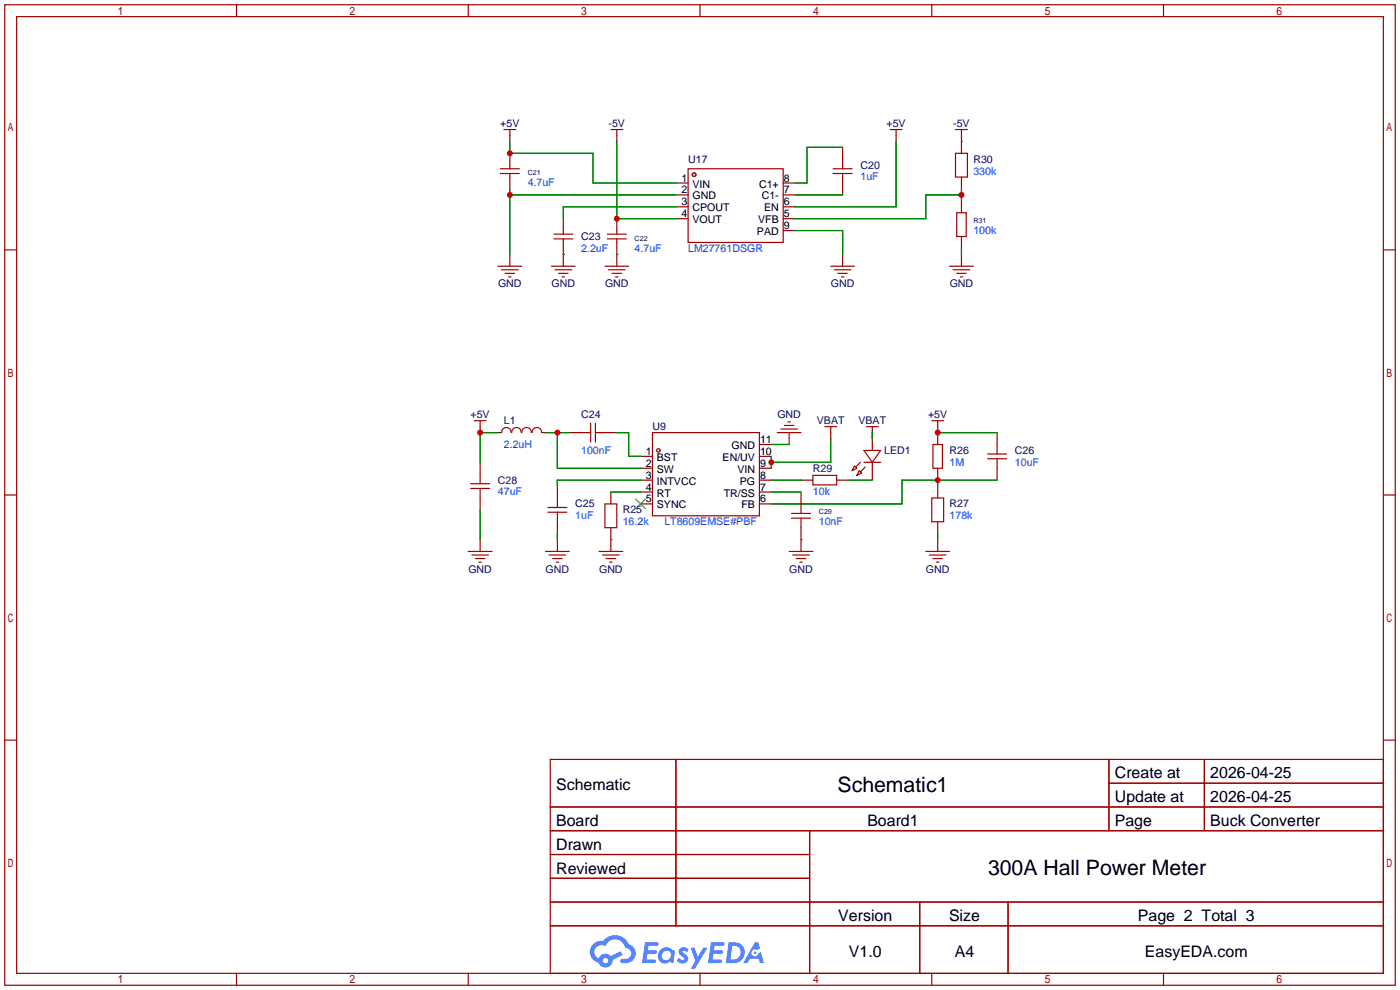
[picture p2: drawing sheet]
<svg xmlns="http://www.w3.org/2000/svg" width="299mm" height="212mm" viewBox="0 0 299 212" stroke-linecap="round" stroke-linejoin="round" font-family="sans-serif">
<g fill="none" stroke="#a10000" stroke-width=".25">
<path d="M1 1h297.2v209.6h-297.2zM3.6 3.6h292.1v204.4h-292.1zM50.5 1v2.6M100.1 1v2.6M149.6 1v2.6M199.1 1v2.6M248.7 1v2.6M1 53.4h2.6M295.7 53.4h2.5M1 105.8h2.6M295.7 105.8h2.5M1 158.2h2.6"/>
<path d="M295.7 158.2h2.5M117.6 162.3h178.1v45.7h-178.1zM117.6 172.5h178.1M117.6 177.5h178.1M144.5 162.3v35.6M173 177.5v30.5M237 162.3v15.2M237 167.4h58.7M257.4 162.3v15.2M117.6 182.6h55.4M117.6 192.8h178.1M117.6 187.7h55.4"/>
<path d="M117.6 197.9h178.1M196.6 192.8v15.2M215.4 192.8v15.2M50.5 208v2.6M100.1 208v2.6M149.6 208v2.6M199.1 208v2.6M248.7 208v2.6"/>
</g>
<g fill="#5487ff">
<path d="M145.3 202.7a1.3 1.3 0 0 1 1.9 .3l-.4 .6a.54 .54 0 0 0-.9-.2l.1 .2a1.34 1.34 0 0 1 .9 1.8 1.47 1.47 0 0 1-2.3-.1l.5-.6 .8 .5a.31 .31 0 0 0 .4-.3 .31 .31 0 0 0-.3-.4 1.12 1.12 0 0 1-.7-1.8z"/>
<path d="M147.6 202.5h.9l.6 2 1.2-2h.9l-2.7 4.6h-.9l1-1.7z"/>
<path d="M137.8 201.4h1.7a1.31 1.31 0 0 1 1.2 .2 .4 .4 0 0 1-.3 .5l-1.8 .1-.1 .9h1.6a.4 .4 0 0 1 .4 .4 .4 .4 0 0 1-.5 .4h-1.6l-.2 1.2h1.4a.46 .46 0 0 1 .5 0 .46 .46 0 0 1 .1 .5l-.4 .2h-2.6z"/>
<path d="M151.9 201.4h1.7a1.32 1.32 0 0 1 1.2 .2 .39 .39 0 0 1-.3 .5l-1.8 .1-.1 .9h1.6a.4 .4 0 0 1 .4 .4 .4 .4 0 0 1-.4 .4h-1.7l-.2 1.2h1.4a.46 .46 0 0 1 .5 0 .46 .46 0 0 1 .1 .5l-.4 .2h-2.6z"/>
<path d="M161.3 201.4h.8l.3 1.3-.6 .4a.75 .75 0 0 0-1.1 .3 .75 .75 0 0 0 .5 1 .75 .75 0 0 0 .9-.7l.5-.2 .6 2.3h-.8l-.3-.9h-1.8l-.5 .9h-1z"/>
<path d="M155.7 201.4l-.6 4.4h1.5a2.27 2.27 0 0 0 2.6-2.2 2.27 2.27 0 0 0-2.7-2.2zM156.5 202.1a1.5 1.5 0 0 1 1.8 1.6 1.5 1.5 0 0 1-1.9 1.4h-.3z"/>
<path d="M141.2 203a1.6 1.6 0 0 0-.3 2.3 1.6 1.6 0 0 0 2.3 .2l.7 .3 .3-2.4-.1-.3-.5-.1a1.58 1.58 0 0 0-2.4 0zM141.8 203.5a.98 .98 0 0 1 1.6 .4 .98 .98 0 0 1-1.1 1.3 .94 .94 0 0 1-.9-.7 .94 .94 0 0 1 .4-1z"/>
<path d="M126.8 201.8a2.37 2.37 0 0 0 1.1 4 1.54 1.54 0 0 0 1.8 1 1.54 1.54 0 0 0 1.2-1.6l2.2-1.1-.5-.8-2 1a1.57 1.57 0 0 0-2.7 .5 1.5 1.5 0 0 1-.7-2.1 1.5 1.5 0 0 1 2.2-.5 2.23 2.23 0 0 1 2.3-1.4 2.23 2.23 0 0 1 2 1.8 1.16 1.16 0 0 1 1.2 1.1 1.16 1.16 0 0 1-1.1 1.2h-.7a.47 .47 0 0 0-.5 .4 .47 .47 0 0 0 .4 .5 2.17 2.17 0 0 0 2.5-.9 2.17 2.17 0 0 0-.3-2.7l-.8-.4a3.2 3.2 0 0 0-5.5-.7l-1.1 .1zM128.8 205.3a.6 .6 0 0 1 1.2 0 .6 .6 0 0 1-1.2 0z"/>
<circle cx="161.4" cy="203.6" r=".28"/>
</g>
<g fill="none" stroke="#a10000" stroke-width=".25">
<path d="M106.9 37.1h4.1M106.9 36.1h4.1M107.7 27.7h2.5M109 27.7v2.5M109 32.8v3.3M109 37.1v3.3M130.6 27.7h2.5M131.8 27.7v2.5M144.5 39.1h2.6M147.1 36.1h20.3v15.7h-20.3zM167.4 39.1h2.5M178.1 37.1h4"/>
<path d="M178.1 36.1h4M180.1 31.5v4.6M180.1 37.1v4.6M190.2 27.7h2.6M191.5 27.7v2.5M204.2 32.8h2.6v5h-2.6zM204.2 27.7h2.6M205.5 27.7v5.1M205.5 37.8v2.6M106.4 56.9h5.1M107.2 57.7h3.5M107.9 58.4h2.1"/>
<path d="M108.7 59.2h.5M109 54.4v2.5M117.9 56.9h5M118.4 51.1h4M118.4 50h4M118.6 57.7h3.6M119.4 58.4h2M120.1 59.2h.5M120.4 46.7v3.3M120.4 51.1v5.8M129.3 56.9h5.1M129.8 51.1h4.1"/>
<path d="M129.8 50h4.1M130 57.7h3.6M130.8 58.4h2M131.6 59.2h.5M131.8 46.7v3.3M131.8 51.1v5.8M144.5 41.7h2.6M144.5 44.2h2.6M144.5 46.7h2.6M167.4 41.7h2.5M167.4 44.2h2.5M167.4 46.7h2.5"/>
<path d="M167.4 49.3h2.5M177.5 56.9h5.1M178.3 57.7h3.6M179.1 58.4h2M179.8 59.2h.5M180.1 54.4v2.5M202.9 56.9h5.1M203.7 57.7h3.6M204.5 45.5h2v5h-2zM204.5 58.4h2M205.2 59.2h.5M205.5 42.9v2.6"/>
<path d="M205.5 50.5v2.6M205.5 54.4v2.5M101.3 89.9h2.6M102.6 89.9v2.6M102.6 98.8v4.6M106.4 92.5h.8M107.2 92.4a1.01 1.01 0 0 1 1-1 1.01 1.01 0 0 1 1 1M109.4 92.4a1.01 1.01 0 0 1 1-1 1.01 1.01 0 0 1 1 1M111.5 92.4a1.01 1.01 0 0 1 1-1 1.01 1.01 0 0 1 1 1M113.7 92.4a1.01 1.01 0 0 1 1-1 1.01 1.01 0 0 1 1 1M115.8 92.5h.8M121.7 92.5h4.5"/>
<path d="M126.2 90.4v4.1M127.3 92.5h4.5M127.3 90.4v4.1M136.9 97.5h2.5M139.4 92.5h22.9v17.7h-22.9zM162.3 97.5h2.5M162.3 95h2.5M166.1 92.5h5.1M166.9 91.7h3.5M167.6 90.9h2.1M168.4 90.2h.5M168.7 92.5v2.5"/>
<path d="M176.3 91.2h2.5M177.5 91.2v2.5M182.6 99.6l.5 .5-1 .5zM183.9 98.8l-1 1M184.7 96.3h3.5l-1.8 2.5zM184.7 98.8h3.5M184.9 99.8l-1 1M185.2 91.2h2.5M186.4 91.2v5.1M186.4 98.8v3.8M199.1 89.9h2.6M199.4 95h2v5.1h-2z"/>
<path d="M200.4 89.9v5.1M211.1 98h4M211.1 97h4M213.1 92.5v4.5M213.1 98v4.6M100.1 117.9h5.1M100.6 103.4h4M100.6 104.4h4M100.8 118.6h3.6M101.6 119.4h2M102.6 104.4v4.6M102.6 115.3v2.6"/>
<path d="M116.6 117.9h5.1M117.1 109.5h4.1M117.1 108.5h4.1M117.3 118.6h3.6M118.1 119.4h2M119.1 103.9v4.6M119.1 109.5v4.5M119.1 115.3v2.6M128 117.9h5.1M128.8 118.6h3.5M129.3 107.7h2.5v5.1h-2.5zM129.5 119.4h2.1"/>
<path d="M130.6 105.2v2.5M130.6 112.8v5.1M136.9 100.1h2.5M136.9 102.6h2.5M136.9 105.2h2.5M136.9 107.7h2.5M162.3 100.1h2.5M162.3 102.6h2.5M162.3 105.2h2.5M162.3 107.7h2.5M168.7 117.9h5M169.2 110.7h4"/>
<path d="M169.2 109.7h4M169.4 118.6h3.6M170.2 119.4h2M171.2 102.6h2.5M171.2 105.2v4.5M171.2 110.7v7.2M173.7 101.6h5.1v2h-5.1zM178.8 102.6h2.6M183.6 100.6l.5 .5-1 .5zM197.9 117.9h5M198.6 118.6h3.6M199.1 106.4h2.6v5.1h-2.6z"/>
<path d="M199.4 119.4h2M200.4 100.1v2.5M200.4 103.9v2.5M200.4 111.5v2.5M200.4 115.3v2.6M102.4 120.1h.5M118.9 120.1h.5M130.3 120.1h.5M170.9 120.1h.5M200.2 120.1h.5"/>
<circle cx="148.3" cy="37.3" r=".38"/>
<circle cx="140.7" cy="96.3" r=".38"/>
</g>
<path d="M135.9 106.7l2 2M137.9 106.7l-2 2" fill="none" stroke="#3c3" stroke-width=".25"/>
<g fill="none" stroke="#008700" stroke-width=".25">
<path d="M109 30.2v2.6h17.7v6.3h17.8M131.8 30.2v16.5h12.7M180.1 31.5h-7.6v7.6h-2.6M191.5 30.2v14h-21.6M205.5 30.2h.1M109 40.4v14M109 41.7h35.5M120.4 54.4h.1M131.8 54.4h.1M144.5 44.2h-24.1v2.5M169.9 49.3h10.2v5.1M169.9 41.7h10.2"/>
<path d="M205.5 41.7h-7.6v5h-28M205.5 40.4v2.5M205.5 53.1v1.3M106.4 92.5h-3.8v6.3M116.6 92.5h5.1M119.1 92.5v7.6h17.8M131.8 92.5h2.6v5h2.5M164.8 97.5v2.6M164.8 95h3.9M177.5 93.7v5.1h-12.7M186.4 92.5v1.2M200.4 92.5h12.7"/>
<path d="M102.6 109v6.3M119.1 114v1.3M130.6 115.3h.1M130.6 105.2h6.3M136.9 102.6h-17.8v1.3M164.8 102.6h6.4M164.8 105.2h6.4M171.2 115.3h.1M181.4 102.6h5M200.4 102.6v1.3M200.4 114v1.3M213.1 102.6h-20.3v5.1h-28"/>
</g>
<g fill="#c00">
<circle cx="109" cy="32.8" r=".63"/>
<circle cx="109" cy="41.7" r=".63"/>
<circle cx="131.8" cy="46.7" r=".63"/>
<circle cx="164.8" cy="98.8" r=".63"/>
<circle cx="119.1" cy="92.5" r=".63"/>
<circle cx="102.6" cy="92.5" r=".63"/>
<circle cx="200.4" cy="102.6" r=".63"/>
<circle cx="200.4" cy="92.5" r=".63"/>
<circle cx="205.5" cy="41.7" r=".63"/>
</g>
<g font-size="4.5">
<text x="179" y="169.2">Schematic1</text>
<text x="211.2" y="187">300A Hall Power Meter</text>
</g>
<g font-size="3.4">
<text x="238.3" y="166.4">Create at</text>
<text x="258.7" y="166.4">2026-04-25</text>
<text x="118.9" y="168.9">Schematic</text>
<text x="238.3" y="171.4">Update at</text>
<text x="258.7" y="171.4">2026-04-25</text>
<text x="118.9" y="176.5">Board</text>
<text x="185.4" y="176.5">Board1</text>
<text x="238.3" y="176.5">Page</text>
<text x="258.7" y="176.5">Buck Converter</text>
<text x="118.9" y="181.6">Drawn</text>
<text x="118.9" y="186.7">Reviewed</text>
<text x="179.2" y="196.8">Version</text>
<text x="202.8" y="196.8">Size</text>
<text x="243.2" y="196.8">Page 2 Total 3</text>
<text x="181.4" y="204.5">V1.0</text>
<text x="204.1" y="204.5">A4</text>
<text x="244.7" y="204.5">EasyEDA.com</text>
</g>
<g font-size="2.3" fill="#000080">
<text x="106.9" y="27.1">+5V</text>
<text x="130.1" y="27.1">-5V</text>
<text x="189.5" y="27.1">+5V</text>
<text x="203.7" y="27.1">-5V</text>
<text x="147.1" y="34.8">U17</text>
<text x="208" y="34.8">R30</text>
<text x="183.9" y="36">C20</text>
<text x="124.2" y="51.3">C23</text>
<text x="106.4" y="61.4">GND</text>
<text x="117.9" y="61.4">GND</text>
<text x="129.3" y="61.4">GND</text>
<text x="177.6" y="61.4">GND</text>
<text x="203" y="61.4">GND</text>
<text x="100.6" y="89.4">+5V</text>
<text x="124.2" y="89.4">C24</text>
<text x="166.1" y="89.4">GND</text>
<text x="198.4" y="89.4">+5V</text>
<text x="107.7" y="90.6">L1</text>
<text x="139.4" y="91.9">U9</text>
<text x="174.6" y="90.6">VBAT</text>
<text x="183.5" y="90.6">VBAT</text>
<text x="173.7" y="100.8">R29</text>
<text x="189" y="97">LED1</text>
<text x="202.9" y="97">R26</text>
<text x="216.9" y="97">C26</text>
<text x="106.4" y="103.3">C28</text>
<text x="122.9" y="108.4">C25</text>
<text x="133.1" y="109.7">R25</text>
<text x="202.9" y="108.4">R27</text>
<text x="100.1" y="122.4">GND</text>
<text x="116.6" y="122.4">GND</text>
<text x="128" y="122.4">GND</text>
<text x="168.7" y="122.4">GND</text>
<text x="197.9" y="122.4">GND</text>
</g>
<g font-size="2.3" fill="#00f">
<text x="112.8" y="39.8">4.7uF</text>
<text x="183.9" y="38.6">1uF</text>
<text x="208" y="37.3">330k</text>
<text x="124.2" y="53.8">2.2uF</text>
<text x="135.6" y="53.8">4.7uF</text>
<text x="147.1" y="53.8">LM27761DSGR</text>
<text x="208" y="50">100k</text>
<text x="107.7" y="95.7">2.2uH</text>
<text x="124.2" y="97">100nF</text>
<text x="202.9" y="99.5">1M</text>
<text x="216.9" y="99.5">10uF</text>
<text x="106.4" y="105.9">47uF</text>
<text x="173.7" y="105.9">10k</text>
<text x="122.9" y="111">1uF</text>
<text x="133.1" y="112.2">16.2k</text>
<text x="142" y="112.2">LT8609EMSE#PBF</text>
<text x="175" y="112.2">10nF</text>
<text x="202.9" y="111">178k</text>
</g>
<g font-size="2.3">
<text x="145.7" y="38.8">1</text>
<text x="145.7" y="41.3">2</text>
<text x="148" y="40.1">VIN</text>
<text x="162.2" y="40.1">C1+</text>
<text x="167.5" y="41.3">7</text>
<text x="167.5" y="38.8">8</text>
<text x="145.7" y="43.9">3</text>
<text x="145.7" y="46.4">4</text>
<text x="148" y="42.6">GND</text>
<text x="148" y="45.2">CPOUT</text>
<text x="148" y="47.7">VOUT</text>
<text x="162" y="47.7">VFB</text>
<text x="162.8" y="42.6">C1-</text>
<text x="163.3" y="45.2">EN</text>
<text x="167.5" y="46.4">5</text>
<text x="167.5" y="43.9">6</text>
<text x="161.8" y="50.2">PAD</text>
<text x="167.5" y="49">9</text>
<text x="156.3" y="96">GND</text>
<text x="162.4" y="94.7">11</text>
<text x="138.1" y="97.2">1</text>
<text x="138.1" y="99.8">2</text>
<text x="140.4" y="98.5">BST</text>
<text x="140.4" y="101">SW</text>
<text x="154.4" y="98.5">EN/UV</text>
<text x="157.6" y="101">VIN</text>
<text x="162.4" y="99.8">9</text>
<text x="162.4" y="97.2">10</text>
<text x="138.1" y="102.3">3</text>
<text x="138.1" y="104.8">4</text>
<text x="138.1" y="107.4">5</text>
<text x="140.4" y="103.6">INTVCC</text>
<text x="140.4" y="106.1">RT</text>
<text x="154.7" y="106.1">TR/SS</text>
<text x="158.1" y="103.6">PG</text>
<text x="162.4" y="107.4">6</text>
<text x="162.4" y="104.8">7</text>
<text x="162.4" y="102.3">8</text>
<text x="140.4" y="108.7">SYNC</text>
<text x="158.5" y="108.7">FB</text>
</g>
<g font-size="1.5" fill="#000080">
<text x="112.8" y="37.5">C21</text>
<text x="208" y="47.6">R31</text>
<text x="135.6" y="51.4">C22</text>
<text x="175" y="109.9">C29</text>
</g>
</svg>
